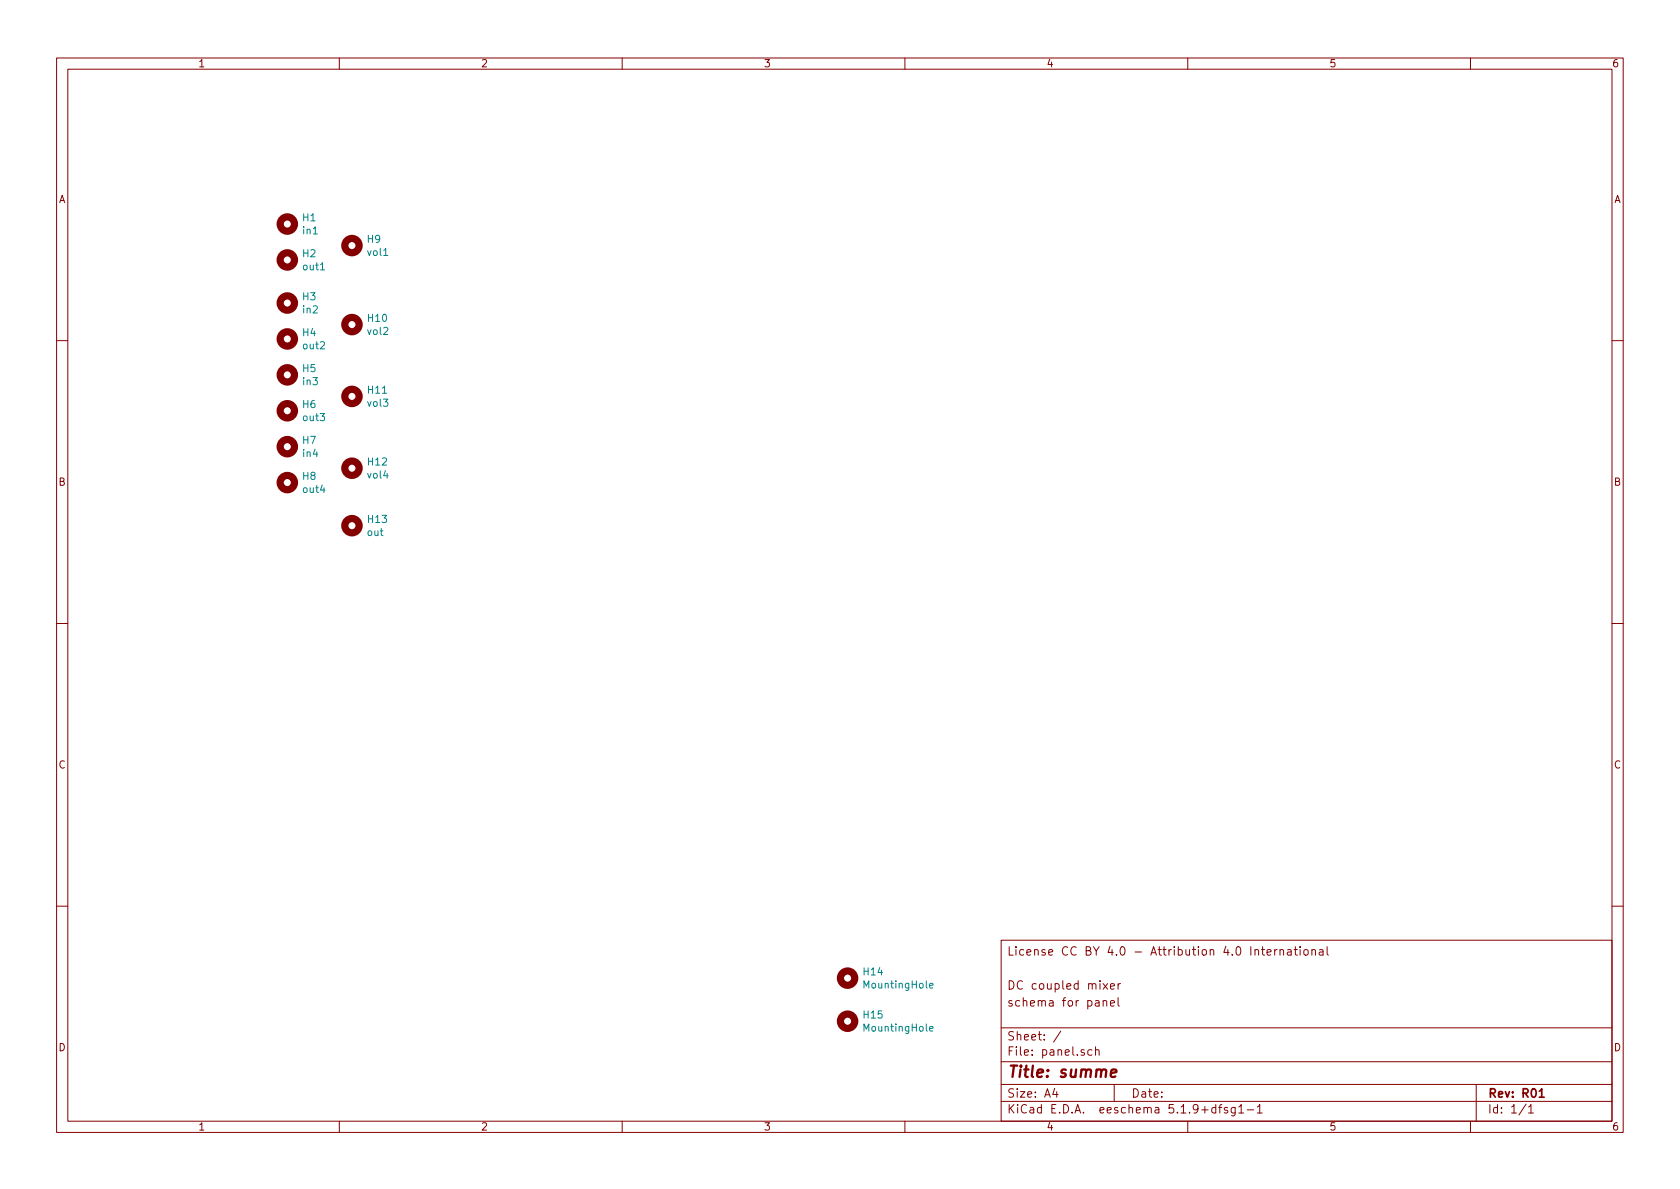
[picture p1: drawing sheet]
<svg xmlns="http://www.w3.org/2000/svg" width="297mm" height="210mm" viewBox="0 0 297 210" stroke-linecap="round" stroke-linejoin="round" font-family="sans-serif">
<g fill="none" stroke="#840000" stroke-width=".18">
<path d="M10 10.3h277v189.9h-277zM12 12.2h273v186.1h-273zM60 10.3v1.9M110 10.3v1.9M160 10.3v1.9M210 10.3v1.9M260 10.3v1.9M10 60.2h2M285 60.2h2M10 110.3h2M285 110.3h2M10 160.2h2"/>
<path d="M177 166.3h108v32h-108zM195 177.1l.3-.2 .3 .1 .1 .9M195 176.9v1M195 173.9l.8 1M195.8 173.9l-.8 1M196.3 177.4l.8-.1-.1-.3-.5-.1-.2 .2 .1 .7h.6M196.3 174.4l.8-.1-.1-.3-.5-.1-.2 .2 .1 .7h.6M197.7 176.4v1.3l.2 .2M197.7 173.9v1M198.1 173.9l-.4 .3M223 167.9h.6M223.2 167.4v1.3l.4 .2"/>
<path d="M224 168.4l.7-.1v-.3l-.5-.1-.2 .2 .1 .7h.6M225.4 167.9v1M225.8 167.9l-.4 .3M226.3 168l.2-.1 .4 .1v.9M226.3 167.9v1M227.7 168h.5l.1 .9M228.3 168.3h-.5l-.2 .2 .2 .4 .5-.1M228.8 167.9h.6M229 167.4v1.3l.4 .2M229.9 167.4v.2M229.9 167.9v1M230.6 168l.2-.1 .4 .1v.8l-.2 .1-.4-.1z"/>
<path d="M232 168l.2-.1 .3 .1 .1 .9M232 167.9v1M233.3 168h.6v.9M233.9 168.3h-.4l-.3 .2 .3 .4 .4-.1M234.6 167.4v1.3l.3 .2M285 160.2h2M60 198.3v1.9M110 198.3v1.9M160 198.3v1.9M177 194.8h108M177 191.8h108M177 187.8h108"/>
<path d="M177 181.8h108M186.5 192.5l-.4 1h1M186.8 193v1M187.6 182.3l-1.3 2M193.1 185.7l-.5-.1-.3 .3 .1 .6 .2 .1 .5-.1M193.7 185.7l.2-.1 .4 .1v.9M193.7 185.1v1.5M197 191.8v3M210 198.3v1.9M215 195.9l-.5-.1-.3 .3 .1 .6 .2 .1 .5-.1M215 195.3v1.5M215.5 195.8h.5"/>
<path d="M216 195.3l-.3 .2v1.3M217 195.9l-.3-.1-.2 .2v.3l.5 .1v.3h-.5M218.4 195.8v1.2l-.3 .3h-.3M218.4 195.9l-.4-.1-.3 .3 .1 .6h.6M219 195.8l.5-.5v1.5M219 196.8h.9M220.5 196.3h1.2M222.3 195.8l.4-.5v1.5M222.3 196.8h.9M260 198.3v1.9M261 191.8v6.5M269.8 195.2l-1.2 2"/>
<path d="M270.3 195.8l.4-.5v1.5M270.3 196.8h.8"/>
</g>
<path d="M272.2 193l.4-.5v1.5M272.2 194h.8" fill="none" stroke="#840000" stroke-width=".3"/>
<path d="M196.4 189.8l1-.2-.1-.4h-.7l-.2 1 .2 .2 .6-.1" fill="none" stroke="#840000" stroke-width=".41"/>
<g fill="none" stroke="#840000" stroke-width="1.3">
<circle cx="50.8" cy="39.6" r="1.27"/>
<circle cx="50.8" cy="46" r="1.27"/>
<circle cx="50.8" cy="53.6" r="1.27"/>
<circle cx="50.8" cy="59.9" r="1.27"/>
<circle cx="62.2" cy="57.4" r="1.27"/>
<circle cx="62.2" cy="43.4" r="1.27"/>
<circle cx="50.8" cy="79" r="1.27"/>
<circle cx="50.8" cy="72.6" r="1.27"/>
<circle cx="50.8" cy="66.3" r="1.27"/>
<circle cx="62.2" cy="70.1" r="1.27"/>
<circle cx="50.8" cy="85.3" r="1.27"/>
<circle cx="62.2" cy="82.8" r="1.27"/>
<circle cx="62.2" cy="93" r="1.27"/>
<circle cx="149.9" cy="173" r="1.27"/>
<circle cx="149.9" cy="180.6" r="1.27"/>
</g>
<path d="M164.4 174.3l.6-.1-.1-.3h-.3l-.2 .2v.6h.5M164.4 181.9l.6-.1-.1-.2-.3-.1-.2 .2v.6h.5" fill="none" stroke="#008484" stroke-width=".18"/>
<text font-size="2.8" fill="#840000" x="178" y="190.5">Title: summe</text>
<g font-size="2.1" fill="#840000">
<text x="178" y="169">License CC BY 4.0 - Attribution 4.0 International</text>
<text x="178" y="178">schema for panel</text>
<text x="178" y="175">DC coupled mixer</text>
<text x="178" y="184">Sheet: /</text>
<text x="178" y="186.7">File: panel.sch</text>
<text x="178" y="196.9">KiCad E.D.A. eeschema 5.1.9+dfsg1-1</text>
<text x="178" y="194.1">Size: A4</text>
<text x="200" y="194.1">Date:</text>
<text x="263" y="194.1">Rev: R01</text>
<text x="263" y="196.9">Id: 1/1</text>
</g>
<g font-size="1.8" fill="#840000">
<text x="35" y="11.9">1</text>
<text x="85" y="11.9">2</text>
<text x="135" y="11.9">3</text>
<text x="185" y="11.9">4</text>
<text x="235" y="11.9">5</text>
<text x="285" y="11.9">6</text>
<text x="10.4" y="35.9">A</text>
<text x="285.4" y="35.9">A</text>
<text x="10.4" y="85.9">B</text>
<text x="285.4" y="85.9">B</text>
<text x="10.4" y="135.9">C</text>
<text x="285.4" y="135.9">C</text>
<text x="10.4" y="185.9">D</text>
<text x="285.4" y="185.9">D</text>
<text x="35" y="199.9">1</text>
<text x="85" y="199.9">2</text>
<text x="135" y="199.9">3</text>
<text x="185" y="199.9">4</text>
<text x="235" y="199.9">5</text>
<text x="285" y="199.9">6</text>
</g>
<g font-size="1.8" fill="#008484">
<text x="53.6" y="39.1">H1</text>
<text x="53.6" y="41.4">in1</text>
<text x="53.6" y="45.5">H2</text>
<text x="53.7" y="47.8">out1</text>
<text x="65" y="42.9">H9</text>
<text x="65.1" y="45.3">vol1</text>
<text x="53.6" y="53.1">H3</text>
<text x="53.6" y="59.5">H4</text>
<text x="53.6" y="55.4">in2</text>
<text x="65.1" y="59.2">vol2</text>
<text x="65.1" y="56.9">H10</text>
<text x="53.6" y="65.8">H5</text>
<text x="53.7" y="61.8">out2</text>
<text x="53.6" y="68.1">in3</text>
<text x="65.1" y="71.9">vol3</text>
<text x="65.1" y="69.6">H11</text>
<text x="53.6" y="72.2">H6</text>
<text x="53.7" y="74.5">out3</text>
<text x="53.6" y="78.5">H7</text>
<text x="53.6" y="80.8">in4</text>
<text x="65.1" y="82.3">H12</text>
<text x="53.6" y="84.9">H8</text>
<text x="53.7" y="87.2">out4</text>
<text x="65.1" y="84.6">vol4</text>
<text x="65" y="94.8">out</text>
<text x="65.1" y="92.5">H13</text>
<text x="152.7" y="172.5">H14</text>
<text x="153" y="174.8">MountingHole</text>
<text x="152.7" y="180.1">H15</text>
<text x="153" y="182.4">MountingHole</text>
</g>
</svg>
